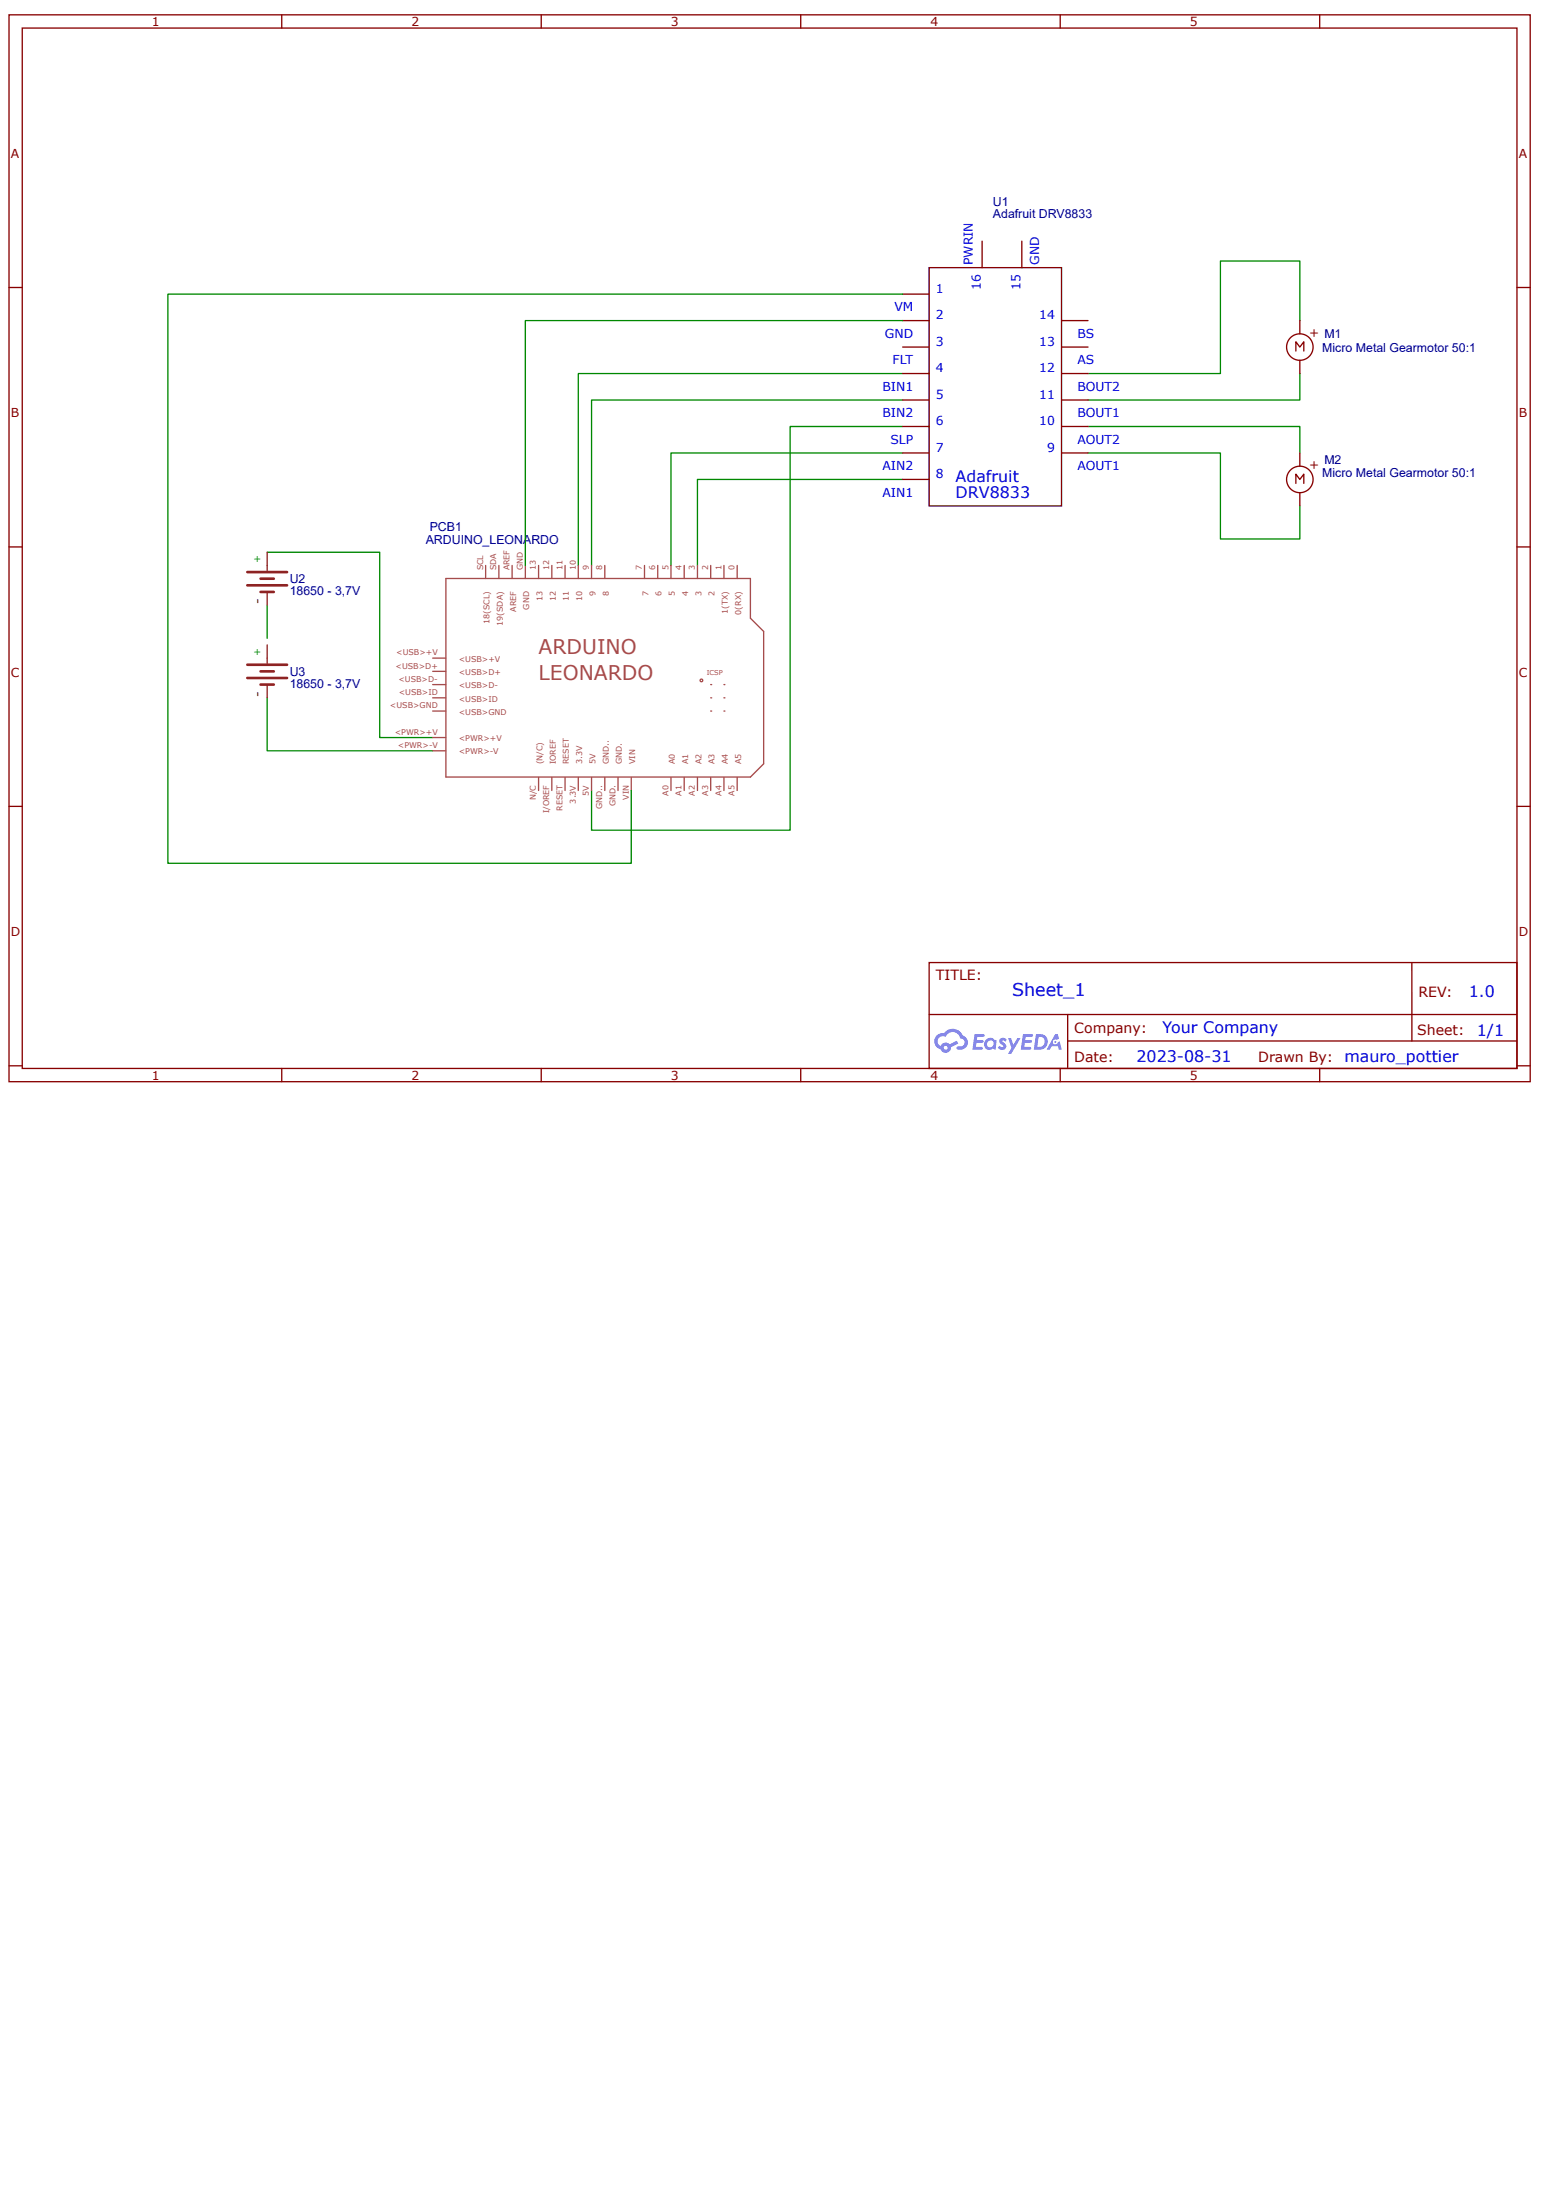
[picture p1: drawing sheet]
<svg xmlns="http://www.w3.org/2000/svg" width="210mm" height="297mm" viewBox="0 0 210 297" stroke-linecap="round" stroke-linejoin="round" font-family="sans-serif">
<g fill="none" stroke="#800" stroke-width=".18">
<path d="M1.2 2h205.3v144h-205.3zM3 3.8h201.8v140.4h-201.8zM38 2v1.8M73.1 2v1.8M108.1 2v1.8M143.1 2v1.8M178.1 2v1.8M1.2 38.8h1.8M204.8 38.8h1.7M1.2 73.8h1.8M204.8 73.8h1.7M1.2 108.9h1.8"/>
<path d="M204.8 108.9h1.7M125.4 130h79.4v14.2h-79.4zM125.4 137h79.3M144.1 137v7.1M190.6 130v10.5M1.2 143.9h1.8M38 144.2v1.8M73.1 144.2v1.8M108.1 144.2v1.8M143.1 144.2v1.8M144.1 140.5h60.6M178.1 144.2v1.8"/>
<path d="M204.8 143.9h1.7"/>
</g>
<g fill="#58f">
<path d="M135 140.2l.4-.1 .3 .1 .2 .2-.2 .3a.23 .23 0 0 0-.2-.2 .23 .23 0 0 0-.2 0v.1a.86 .86 0 0 1 .5 .8 .67 .67 0 0 1-1.1 0l.2-.2 .4 .2 .1-.2a.89 .89 0 0 1-.5-.8z"/>
<path d="M136.1 140.1h.4l.3 1 .5-1h.4l-1.2 2.2h-.4l.4-.8z"/>
<path d="M131.6 139.6l1.3 .1v.1l-.2 .2h-.8l-.1 .4h.8l.2 .2-.2 .2h-.8l-.1 .5h.8l.1 .1v.2l-1.3 .1z"/>
<path d="M138.1 139.6l1.3 .1v.1l-.2 .2h-.8v.4h.7l.2 .2-.2 .2h-.8l-.1 .5h.8l.1 .1v.2l-1.3 .1z"/>
<path d="M142.4 139.6h.4l.1 .6-.3 .2a.35 .35 0 0 0-.5 .1 .35 .35 0 0 0 .2 .5 .35 .35 0 0 0 .5-.3l.2-.1 .3 1.1h-.4l-.1-.4h-.9l-.2 .4h-.4z"/>
<path d="M139.8 139.6l-.3 2.1h.7a1.06 1.06 0 0 0 1.2-1.1 1.06 1.06 0 0 0-1.2-1zM140.2 140a.72 .72 0 0 1 .8 .8 .72 .72 0 0 1-1 .5z"/>
<path d="M133.1 140.3a.78 .78 0 0 0-.2 1.1 .78 .78 0 0 0 1.2 .2l.3 .1 .1-1.2v-.1h-.3a.71 .71 0 0 0-1.1-.1zM133.4 140.6a.46 .46 0 0 1 .7 .3 .46 .46 0 0 1-.6 .5 .46 .46 0 0 1-.1-.8z"/>
<path d="M126.4 139.8a1.11 1.11 0 0 0 .6 1.9 .71 .71 0 0 0 .8 .4 .71 .71 0 0 0 .6-.7l1-.5-.3-.4-.9 .5a.72 .72 0 0 0-1.2 .2 .7 .7 0 0 1-.4-1 .7 .7 0 0 1 1-.2 1.05 1.05 0 0 1 1.1-.7 1.05 1.05 0 0 1 .9 .9 .58 .58 0 0 1 .6 .7 .58 .58 0 0 1-.9 .4h-.1v.3a1 1 0 0 0 1.3-.5 1 1 0 0 0-.6-1.3 1.47 1.47 0 0 0-2.5-.3h-.1a1.17 1.17 0 0 0-.9 .3zM127.4 141.5a.27 .27 0 0 1 .5 0 .27 .27 0 0 1-.5 0z"/>
<circle cx="142.4" cy="140.7" r=".13"/>
</g>
<g fill="none" stroke="#080" stroke-width=".18">
<path d="M121.8 39.7h-99.1v76.8h62.5v-9.8M121.8 57.6h-15.2v54.5h-26.8v-5.4M121.8 50.4h-43.7v25.9M121.8 54h-42v22.3M121.8 43.3h-50.9v33M146.9 57.6h28.5v3.6M175.4 43.3v-8.1h-10.7v15.2h-17.8M175.4 50.4v3.6h-28.5M36.1 74.6h15.2v25h7.1M121.8 61.2h-31.2v15.1M121.8 64.7h-27.7v11.6M146.9 61.2h17.8v11.6h10.7v-4.5"/>
<path d="M36.1 94.2v7.2h22.3M36.1 81.7v4.5"/>
</g>
<path d="M125.4 36.1h17.9v32.2h-17.9z" fill="none" stroke="#000" stroke-width=".18"/>
<g fill="none" stroke="#800" stroke-width=".18">
<path d="M121.8 39.7h3.6M132.6 32.6v3.5M137.9 32.6v3.5M121.8 43.3h3.6M121.8 46.9h3.6M121.8 50.4h3.6M121.8 54h3.6M121.8 57.6h3.6M143.3 43.3h3.6M143.3 46.9h3.6M143.3 50.4h3.6M143.3 54h3.6"/>
<path d="M143.3 57.6h3.6M174.9 47.4v-1.3l.5 .8 .6-.8v1.3M175.4 43.3v1.8M175.4 48.6v1.8M121.8 61.2h3.6M121.8 64.7h3.6M143.3 61.2h3.6M174.9 65.3v-1.3l.5 .7 .6-.7v1.3M175.4 61.2v1.7M175.4 66.5v1.8"/>
<circle cx="175.4" cy="46.9" r="1.79"/>
<circle cx="175.4" cy="64.7" r="1.79"/>
</g>
<path d="M33.4 77.2h5.3M33.4 79h5.3M35.2 78.1h1.8M35.2 79.9h1.8M33.4 89.7h5.3M33.4 91.5h5.3M35.2 90.6h1.8M35.2 92.4h1.8" fill="none" stroke="#8d2323" stroke-width=".36"/>
<path d="M36.1 74.6v2.5M36.1 79.9v1.8M36.1 87.1v2.5M36.1 92.4v1.8" fill="none" stroke="#8d2323" stroke-width=".18"/>
<g fill="none" stroke="#a54b4b" stroke-width=".18">
<path d="M60.2 78.1h41.1v5.4l1.8 1.7v17.9l-1.8 1.8h-41.1zM65.5 76.3v1.8M67.3 76.3v1.8M69.1 76.3v1.8M70.9 76.3v1.8M72.7 76.3v1.8M74.5 76.3v1.8M76.3 76.3v1.8M78.1 76.3v1.8M79.8 76.3v1.8M81.6 76.3v1.8M87 76.3v1.8"/>
<path d="M88.8 76.3v1.8M90.6 76.3v1.8M92.4 76.3v1.8M94.1 76.3v1.8M95.9 76.3v1.8M97.7 76.3v1.8M99.5 76.3v1.8M58.4 99.6h1.8M58.4 96h1.8M58.4 92.4h1.8M58.4 90.6h1.8M58.4 88.8h1.8"/>
<path d="M58.4 94.2h1.8M94.9 91.9a.18 .18 0 0 0-.3-.2 .18 .18 0 0 0 0 .3 .18 .18 0 0 0 .2-.1M95.9 96h.1M95.9 94.2h.1M95.9 92.4h.1M97.7 92.4h.1M97.7 94.2h.1M97.7 96h.1M58.4 101.4h1.8M72.7 105v1.7M74.5 105v1.7M76.3 105v1.7"/>
<path d="M78.1 105v1.7M79.8 105v1.7M81.6 105v1.7M83.4 105v1.7M85.2 105v1.7M90.6 105v1.7M92.4 105v1.7M94.1 105v1.7M95.9 105v1.7M97.7 105v1.7M99.5 105v1.7"/>
</g>
<g font-size="2.7" fill="#a54b4b">
<text x="72.7" y="88.3">ARDUINO</text>
<text x="72.7" y="91.9">LEONARDO</text>
</g>
<text font-size="2.4" fill="#00f" x="136.6" y="134.5">Sheet_1</text>
<g font-size="2.1" fill="#00f">
<text x="129" y="65.1">Adafruit</text>
<text x="129" y="67.2">DRV8833</text>
<text x="198.3" y="134.6">1.0</text>
<text x="153.4" y="143.4">2023-08-31</text>
<text x="156.9" y="139.5">Your Company</text>
<text x="181.5" y="143.4">mauro_pottier</text>
<text x="199.3" y="139.9">1/1</text>
</g>
<g font-size="1.9" fill="#800">
<text x="126.3" y="132.3">TITLE:</text>
<text x="191.5" y="134.6">REV:</text>
<text x="145" y="143.4">Date:</text>
<text x="145" y="139.5">Company:</text>
<text x="169.8" y="143.4">Drawn By:</text>
<text x="191.3" y="139.8">Sheet:</text>
</g>
<g font-size="1.7" fill="#800">
<text x="20.5" y="3.5">1</text>
<text x="55.5" y="3.5">2</text>
<text x="90.6" y="3.5">3</text>
<text x="125.6" y="3.5">4</text>
<text x="160.6" y="3.5">5</text>
<text x="1.5" y="21.3">A</text>
<text x="205" y="21.3">A</text>
<text x="176.7" y="45.5">+ M1</text>
<text x="1.5" y="56.3">B</text>
<text x="205" y="56.3">B</text>
<text x="176.7" y="63.4">+</text>
<text x="1.5" y="91.4">C</text>
<text x="205" y="91.4">C</text>
<text x="1.5" y="126.4">D</text>
<text x="205" y="126.4">D</text>
<text x="20.5" y="145.8">1</text>
<text x="55.5" y="145.8">2</text>
<text x="90.6" y="145.8">3</text>
<text x="125.6" y="145.8">4</text>
<text x="160.6" y="145.8">5</text>
</g>
<g font-size="1.7" fill="#000080">
<text x="134" y="29.4">Adafruit DRV8833</text>
<text x="134" y="27.8">U1</text>
<text x="178.5" y="47.5">Micro Metal Gearmotor 50:1</text>
<text x="178.5" y="64.4">Micro Metal Gearmotor 50:1</text>
<text x="178.8" y="62.7">M2</text>
<text x="58" y="71.6">PCB1</text>
<text x="57.5" y="73.4">ARDUINO_LEONARDO</text>
<text x="39.1" y="80.3">18650 - 3,7V</text>
<text x="39.1" y="78.8">U2</text>
<text x="39.1" y="92.8">18650 - 3,7V</text>
<text x="39.1" y="91.3">U3</text>
</g>
<g font-size="1.7" fill="#00f">
<text x="131.3" y="35.8" transform="rotate(-90 131.3 35.8)">PWRIN</text>
<text x="140.2" y="35.8" transform="rotate(-90 140.2 35.8)">GND</text>
<text x="126.3" y="39.5">1</text>
<text x="132.4" y="39.1" transform="rotate(-90 132.4 39.1)">16</text>
<text x="137.7" y="39.1" transform="rotate(-90 137.7 39.1)">15</text>
<text x="119.4" y="45.6">GND</text>
<text x="120.7" y="42">VM</text>
<text x="126.3" y="43.1">2</text>
<text x="126.3" y="46.7">3</text>
<text x="140.3" y="46.7">13</text>
<text x="140.3" y="43.1">14</text>
<text x="145.4" y="45.6">BS</text>
<text x="119.1" y="52.8">BIN1</text>
<text x="120.5" y="49.2">FLT</text>
<text x="126.3" y="50.3">4</text>
<text x="126.3" y="53.8">5</text>
<text x="140.3" y="53.8">11</text>
<text x="140.3" y="50.3">12</text>
<text x="145.4" y="52.8">BOUT2</text>
<text x="145.4" y="49.2">AS</text>
<text x="119.1" y="56.3">BIN2</text>
<text x="120.2" y="59.9">SLP</text>
<text x="126.3" y="57.4">6</text>
<text x="140.3" y="57.4">10</text>
<text x="145.4" y="59.9">AOUT2</text>
<text x="145.4" y="56.3">BOUT1</text>
<text x="119.1" y="63.5">AIN2</text>
<text x="126.3" y="61">7</text>
<text x="126.3" y="64.5">8</text>
<text x="141.3" y="61">9</text>
<text x="145.4" y="63.5">AOUT1</text>
<text x="119.1" y="67.1">AIN1</text>
</g>
<g font-size="1.7">
<text x="35.3" y="81.5" transform="rotate(-90 35.3 81.5)">-</text>
<text x="35.4" y="94" transform="rotate(-90 35.4 94)">-</text>
</g>
<g font-size="1.3" fill="#090">
<text x="35.2" y="76" transform="rotate(-90 35.2 76)">+</text>
<text x="35.2" y="88.5" transform="rotate(-90 35.2 88.5)">+</text>
</g>
<g font-size="1.1" fill="#a54b4b">
<text x="65.2" y="77" transform="rotate(-90 65.2 77)">SCL</text>
<text x="67" y="77" transform="rotate(-90 67 77)">SDA</text>
<text x="68.8" y="77" transform="rotate(-90 68.8 77)">AREF</text>
<text x="70.6" y="77" transform="rotate(-90 70.6 77)">GND</text>
<text x="72.3" y="77" transform="rotate(-90 72.3 77)">13</text>
<text x="74.1" y="77" transform="rotate(-90 74.1 77)">12</text>
<text x="75.9" y="77" transform="rotate(-90 75.9 77)">11</text>
<text x="77.7" y="77" transform="rotate(-90 77.7 77)">10</text>
<text x="79.5" y="77" transform="rotate(-90 79.5 77)">9</text>
<text x="81.3" y="77" transform="rotate(-90 81.3 77)">8</text>
<text x="86.6" y="77" transform="rotate(-90 86.6 77)">7</text>
<text x="88.4" y="77" transform="rotate(-90 88.4 77)">6</text>
<text x="90.2" y="77" transform="rotate(-90 90.2 77)">5</text>
<text x="92" y="77" transform="rotate(-90 92 77)">4</text>
<text x="93.8" y="77" transform="rotate(-90 93.8 77)">3</text>
<text x="95.6" y="77" transform="rotate(-90 95.6 77)">2</text>
<text x="97.4" y="77" transform="rotate(-90 97.4 77)">1</text>
<text x="99.2" y="77" transform="rotate(-90 99.2 77)">0</text>
<text x="69.7" y="82.6" transform="rotate(-90 69.7 82.6)">AREF</text>
<text x="71.4" y="82.3" transform="rotate(-90 71.4 82.3)">GND</text>
<text x="73.2" y="81.2" transform="rotate(-90 73.2 81.2)">13</text>
<text x="75" y="81.2" transform="rotate(-90 75 81.2)">12</text>
<text x="76.8" y="81.2" transform="rotate(-90 76.8 81.2)">11</text>
<text x="78.6" y="81.2" transform="rotate(-90 78.6 81.2)">10</text>
<text x="80.4" y="80.5" transform="rotate(-90 80.4 80.5)">9</text>
<text x="82.2" y="80.5" transform="rotate(-90 82.2 80.5)">8</text>
<text x="87.5" y="80.5" transform="rotate(-90 87.5 80.5)">7</text>
<text x="89.3" y="80.5" transform="rotate(-90 89.3 80.5)">6</text>
<text x="91.1" y="80.5" transform="rotate(-90 91.1 80.5)">5</text>
<text x="92.9" y="80.5" transform="rotate(-90 92.9 80.5)">4</text>
<text x="94.7" y="80.5" transform="rotate(-90 94.7 80.5)">3</text>
<text x="96.5" y="80.5" transform="rotate(-90 96.5 80.5)">2</text>
<text x="98.2" y="82.9" transform="rotate(-90 98.2 82.9)">1(TX)</text>
<text x="100" y="83" transform="rotate(-90 100 83)">0(RX)</text>
<text x="53.5" y="88.5">&lt;USB&gt;+V</text>
<text x="61.9" y="89.4">&lt;USB&gt;+V</text>
<text x="66.1" y="84.2" transform="rotate(-90 66.1 84.2)">18(SCL)</text>
<text x="67.9" y="84.5" transform="rotate(-90 67.9 84.5)">19(SDA)</text>
<text x="52.6" y="95.6">&lt;USB&gt;GND</text>
<text x="53.4" y="90.3">&lt;USB&gt;D+</text>
<text x="53.8" y="92">&lt;USB&gt;D-</text>
<text x="53.8" y="93.8">&lt;USB&gt;ID</text>
<text x="61.9" y="92.9">&lt;USB&gt;D-</text>
<text x="61.9" y="91.1">&lt;USB&gt;D+</text>
<text x="61.9" y="94.7">&lt;USB&gt;ID</text>
<text x="53.3" y="99.2">&lt;PWR&gt;+V</text>
<text x="53.7" y="101">&lt;PWR&gt;-V</text>
<text x="61.9" y="101.9">&lt;PWR&gt;-V</text>
<text x="61.9" y="100.1">&lt;PWR&gt;+V</text>
<text x="61.9" y="96.5">&lt;USB&gt;GND</text>
<text x="73.2" y="103.2" transform="rotate(-90 73.2 103.2)">(N/C)</text>
<text x="75" y="103.2" transform="rotate(-90 75 103.2)">IOREF</text>
<text x="76.8" y="103.2" transform="rotate(-90 76.8 103.2)">RESET</text>
<text x="78.6" y="103.2" transform="rotate(-90 78.6 103.2)">3.3V</text>
<text x="79.5" y="107.4" transform="rotate(-90 79.5 107.4)">5V</text>
<text x="80.4" y="103.2" transform="rotate(-90 80.4 103.2)">5V</text>
<text x="82.2" y="103.2" transform="rotate(-90 82.2 103.2)">GND..</text>
<text x="83.9" y="103.2" transform="rotate(-90 83.9 103.2)">GND.</text>
<text x="84.9" y="108" transform="rotate(-90 84.9 108)">VIN</text>
<text x="85.7" y="103.2" transform="rotate(-90 85.7 103.2)">VIN</text>
<text x="90.2" y="107.4" transform="rotate(-90 90.2 107.4)">A0</text>
<text x="91.1" y="103.2" transform="rotate(-90 91.1 103.2)">A0</text>
<text x="92" y="107.4" transform="rotate(-90 92 107.4)">A1</text>
<text x="92.9" y="103.2" transform="rotate(-90 92.9 103.2)">A1</text>
<text x="93.8" y="107.4" transform="rotate(-90 93.8 107.4)">A2</text>
<text x="94.7" y="103.2" transform="rotate(-90 94.7 103.2)">A2</text>
<text x="95.6" y="107.4" transform="rotate(-90 95.6 107.4)">A3</text>
<text x="96.5" y="103.2" transform="rotate(-90 96.5 103.2)">A3</text>
<text x="97.4" y="107.4" transform="rotate(-90 97.4 107.4)">A4</text>
<text x="98.2" y="103.2" transform="rotate(-90 98.2 103.2)">A4</text>
<text x="99.2" y="107.4" transform="rotate(-90 99.2 107.4)">A5</text>
<text x="100" y="103.2" transform="rotate(-90 100 103.2)">A5</text>
<text x="72.3" y="108" transform="rotate(-90 72.3 108)">N/C</text>
<text x="74.1" y="109.8" transform="rotate(-90 74.1 109.8)">I/OREF</text>
<text x="75.9" y="109.5" transform="rotate(-90 75.9 109.5)">RESET</text>
<text x="77.7" y="108.5" transform="rotate(-90 77.7 108.5)">3.3V</text>
<text x="81.3" y="109.2" transform="rotate(-90 81.3 109.2)">GND..</text>
<text x="83.1" y="108.8" transform="rotate(-90 83.1 108.8)">GND.</text>
</g>
<text font-size=".9" fill="#a54b4b" x="95.4" y="91.1">ICSP</text>
</svg>
